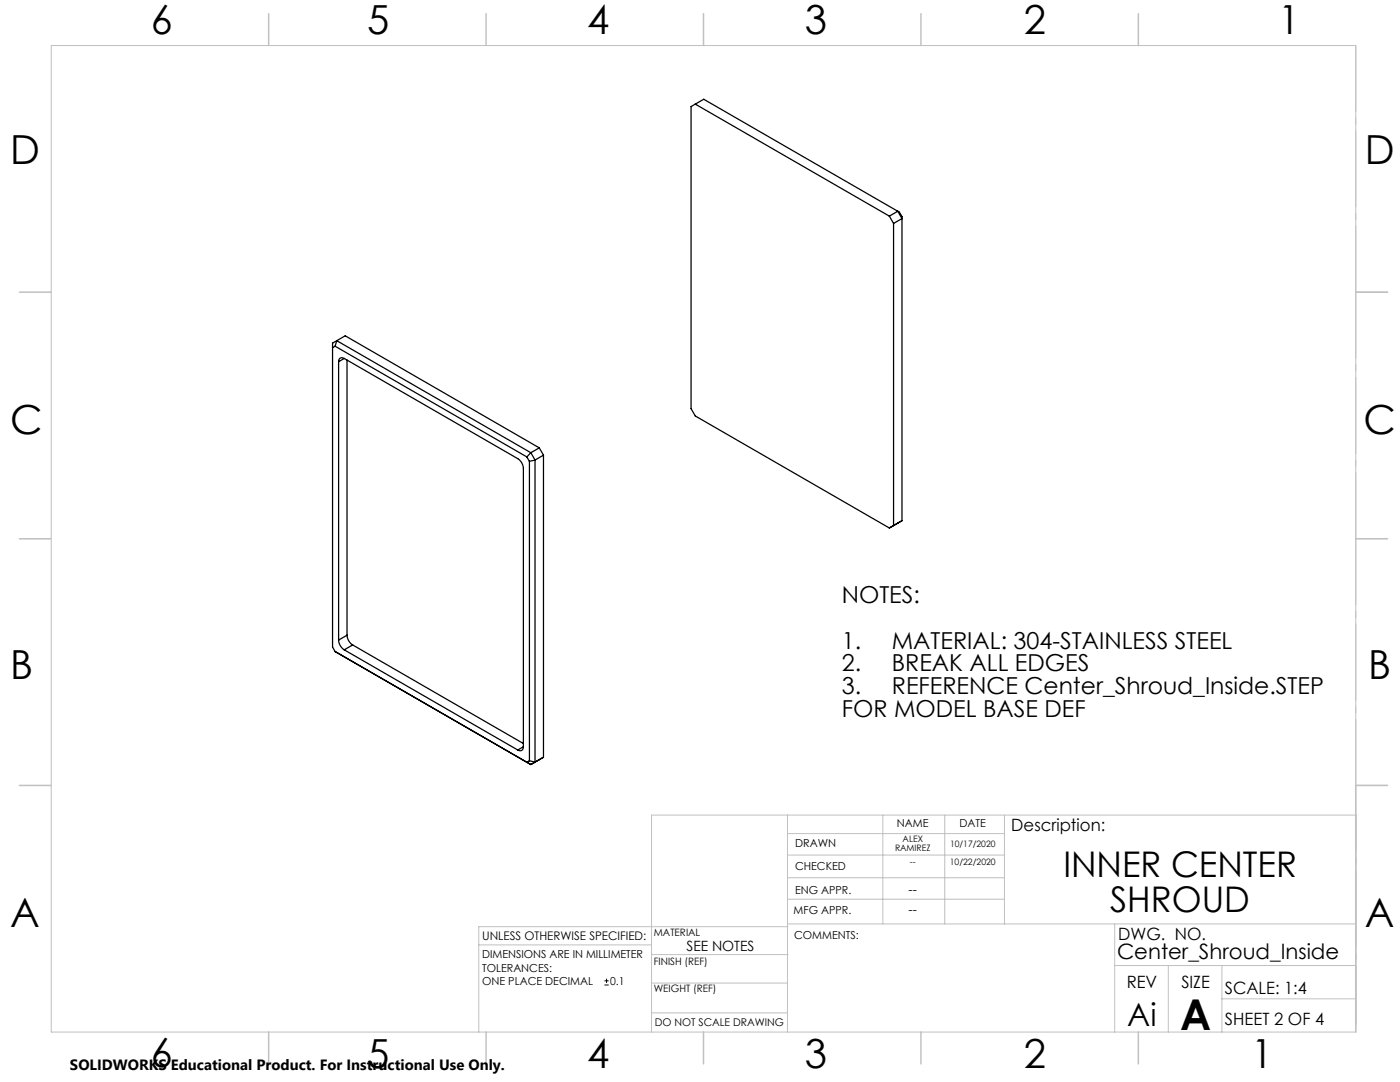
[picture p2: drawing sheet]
<svg xmlns="http://www.w3.org/2000/svg" width="279mm" height="216mm" viewBox="0 0 279 216" stroke-linecap="round" stroke-linejoin="round" font-family="sans-serif">
<path d="M120.6 196.5h.9M120.6 195.7h.9M121.1 195.3v.8" fill="none" stroke="#000" stroke-width=".2"/>
<path d="M270.6 9.1v49.2M270.6 58.3v49.2M270.6 107.5v49.2M270.6 156.7v49.2" fill="none" stroke="#c0c0c0" stroke-width=".2" stroke-dasharray="15.2 1.3 1.3 1.3" stroke-dashoffset="2.1"/>
<g fill="none" stroke="#c0c0c0" stroke-width=".2">
<path d="M10.2 9.1h260.4v196.8h-260.4zM270.6 58.3h6.3M270.6 156.7h6.3M157.2 162.6v43.3M157.2 175.1h43.3M157.2 170.6h43.3M157.2 166.3h43.3M157.2 179.4h43.3M176.2 162.6v21.8M188.5 162.6v21.8M200.5 162.6v21.8M95.5 188.5h34.5"/>
<path d="M130 196.2h27.2M130 190.5h27.3M157.2 184.4h113.4M157.2 184.9h-61.7v21M222.5 184.4v21.5M222.5 192.7h48.1M233.2 192.7v13.2M243.9 199.3h26.7M243.9 192.7v13.2M130 202.1h27.2M270.6 204.4v-41.8h-140.6v43.3"/>
</g>
<g fill="none" stroke="#c0c0c0" stroke-width=".3">
<path d="M53.6 2.7v6.4M97 2.7v6.4M140.4 2.7v6.4M183.8 2.7v6.4M227.2 2.7v6.4M3.9 58.3h6.3M270.6 58.3h6.3M3.9 107.5h6.3M270.6 107.5h6.3M3.9 156.7h6.3M270.6 156.7h6.3M53.6 205.9v6.4"/>
<path d="M97 205.9v6.4M140.4 205.9v6.4M183.8 205.9v6.4M227.2 205.9v6.4"/>
</g>
<g fill="none" stroke="#000" stroke-width=".25">
<path d="M138.8 20.8l-.9 .5v60.2l.9 1.5 38.7 22.4M138.8 20.8l38.7 22.3M138.8 20.8l1.6-1 39.1 22.5 .5 .9v60.7M177.5 43.1l.8 1.5M177.5 43.1l1.7-.9 .8 1.4-1.7 1M178.3 44.6v60.3l-.8 .5M66.9 69.1l38.2 22.1M66.9 69.1l-.5 .3M67.2 68l-.3 1.1M67.2 68l38.7 22.3M67.2 68l-.8 .5v60.6l.5 .9 39 22.6M67.2 68l1.7-1 38.7 22.4"/>
<path d="M67.6 72.2v55.5M68.7 71.5l34.6 20a2.48 2.48 0 0 1 1.2 2v55.5M68.7 71.5a.68 .68 0 0 0-.8-.1 .68 .68 0 0 0-.3 .8M68.7 71.5l-1.1 .7M69.3 71.9v54.8M105.1 91.2l.6 .9M105.7 92.1v59.7M105.9 90.3l-.8 .9M105.9 90.3l.9 1.5M106.8 91.8l-1.1 .3M106.8 91.8v60.3M107.6 89.4l.9 1.4"/>
<path d="M107.6 89.4l-1.7 .9M108.5 90.8l-1.7 1M108.5 90.8v60.3l-2.6 1.5M180 103.9l-2.5 1.5M180 103.9l-.8 .5M67.6 127.7a2.48 2.48 0 0 0 1.1 2M68.7 129.7l34.6 20M69.3 126.7a2.48 2.48 0 0 0 1.1 2M69.3 126.7l-1.7 1M70.4 128.7l34.1 19.7M70.4 128.7l-1.7 1M104.5 149a.68 .68 0 0 1-.4 .7 .68 .68 0 0 1-.8 0"/>
<path d="M104.5 149l-1.2 .7M105.7 151.8l1.1 .3M105.7 151.8l-.6 .3M106.8 152.1l-.9 .5"/>
</g>
<text font-size="8.5" x="235.5" y="205.4">A</text>
<g font-size="8">
<text x="30.1" y="6.8">6</text>
<text x="73.3" y="6.9">5</text>
<text x="117.2" y="6.9">4</text>
<text x="160.6" y="6.9">3</text>
<text x="204.3" y="6.9">2</text>
<text x="255.1" y="6.9">1</text>
<text x="2.1" y="32.7">D</text>
<text x="272.4" y="32.7">D</text>
<text x="2.1" y="86.5">C</text>
<text x="272.1" y="86.5">C</text>
<text x="2.1" y="135.6">B</text>
<text x="273.1" y="135.6">B</text>
<text x="2.1" y="185.1">A</text>
<text x="272.4" y="185.1">A</text>
<text x="30.1" y="212.9">6</text>
<text x="73.3" y="213">5</text>
<text x="117.2" y="213">4</text>
<text x="160.6" y="213">3</text>
<text x="204.3" y="213">2</text>
<text x="249.7" y="213">1</text>
</g>
<g font-size="7.1">
<text x="212.2" y="174.9">INNER CENTER</text>
<text x="221.6" y="182">SHROUD</text>
</g>
<text font-size="6.3" x="225" y="204.6">Ai</text>
<g font-size="4.7">
<text x="168" y="120.4">NOTES:</text>
<text x="168" y="129.4">1.</text>
<text x="178" y="129.4">MATERIAL: 304-STAINLESS STEEL</text>
<text x="168" y="134">2.</text>
<text x="178" y="134">BREAK ALL EDGES</text>
<text x="168" y="138.5">3.</text>
<text x="168" y="143">FOR MODEL BASE DEF</text>
<text x="178" y="138.5">REFERENCE Center_Shroud_Inside.STEP</text>
</g>
<text font-size="4.2" x="222.9" y="191.3">Center_Shroud_Inside</text>
<g font-size="3.4">
<text x="201.8" y="165.9">Description:</text>
<text x="223.2" y="187.6">DWG. NO.</text>
<text x="224.9" y="197.2">REV</text>
<text x="235.8" y="197.2">SIZE</text>
<text x="244.4" y="198.4">SCALE: 1:4</text>
<text x="244.4" y="204.6">SHEET 2 OF 4</text>
</g>
<text font-size="3" x="14" y="213.5">SOLIDWORKS Educational Product. For Instructional Use Only.</text>
<text font-size="2.8" x="137" y="189.7">SEE NOTES</text>
<g font-size="2.5">
<text x="181.3" y="178.3">--</text>
<text x="181.3" y="182.3">--</text>
</g>
<text font-size="2.4" x="96.2" y="187.5">UNLESS OTHERWISE SPECIFIED:</text>
<g font-size="2.2">
<text x="179" y="165.1">NAME</text>
<text x="191.5" y="165.1">DATE</text>
<text x="158.7" y="169">DRAWN</text>
<text x="158.7" y="173.5">CHECKED</text>
<text x="158.7" y="178.3">ENG APPR.</text>
<text x="158.4" y="182.4">MFG APPR.</text>
<text x="96.2" y="191.2">DIMENSIONS ARE IN MILLIMETER</text>
<text x="158.5" y="187.4">COMMENTS:</text>
<text x="96.2" y="193.9">TOLERANCES:</text>
<text x="96.2" y="196.5">ONE PLACE DECIMAL</text>
<text x="121.8" y="196.5">0.1</text>
</g>
<text font-size="2.1" x="130.7" y="204.6">DO NOT SCALE DRAWING</text>
<g font-size="2">
<text x="130.5" y="186.8">MATERIAL</text>
<text x="130.5" y="192.5">FINISH (REF)</text>
<text x="130.5" y="198">WEIGHT (REF)</text>
</g>
<g font-size="1.8">
<text x="180.1" y="168">ALEX</text>
<text x="178.6" y="169.7">RAMIREZ</text>
<text x="181.6" y="172.6">--</text>
<text x="189.6" y="172.6">10/22/2020</text>
<text x="189.6" y="169">10/17/2020</text>
</g>
</svg>
